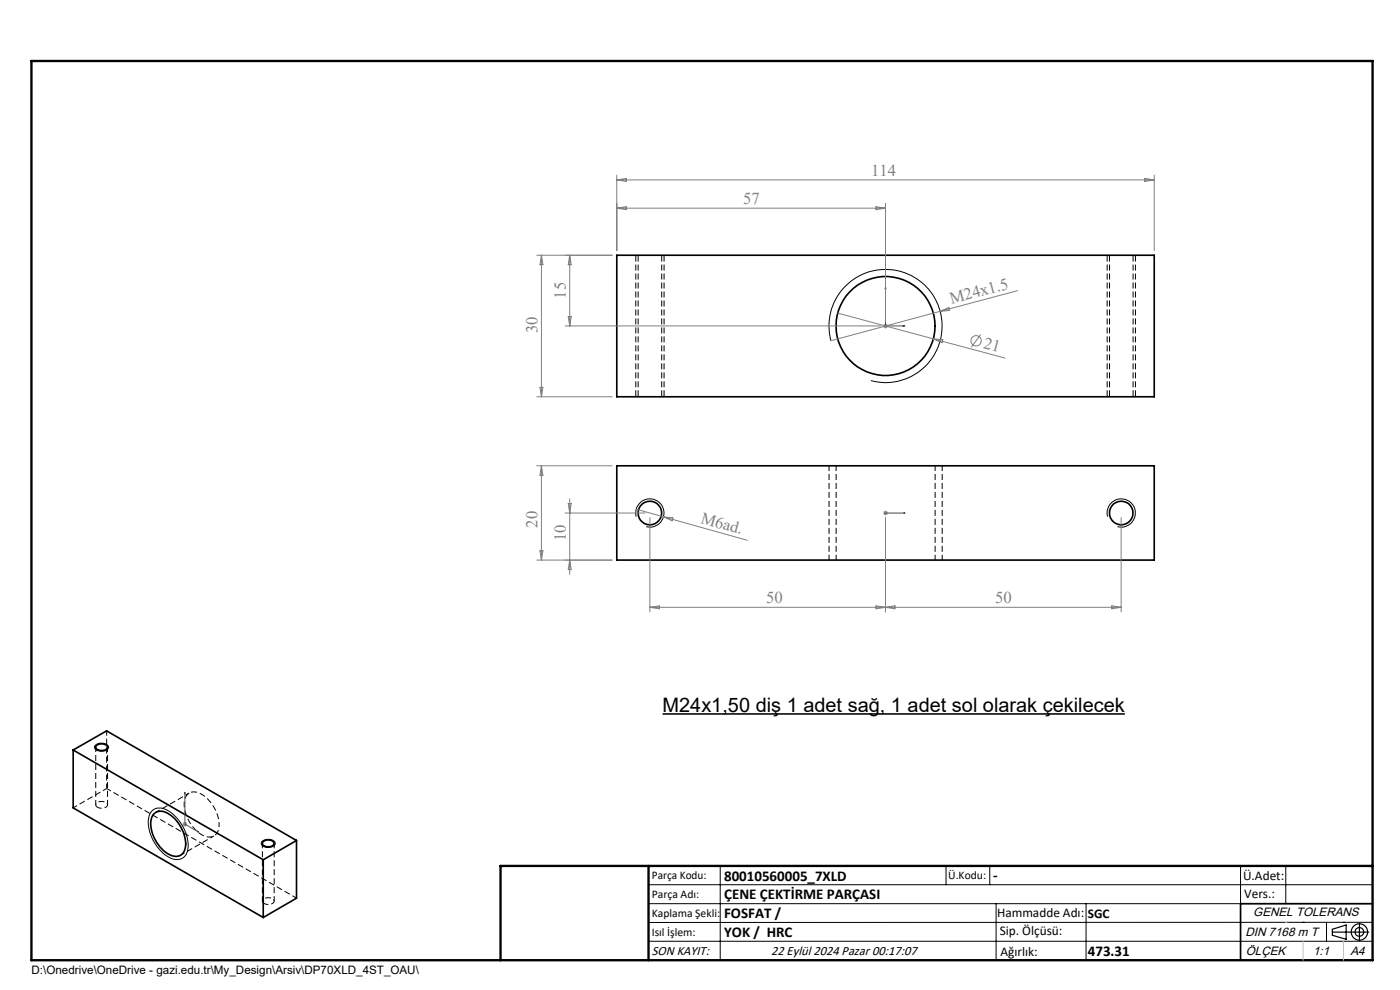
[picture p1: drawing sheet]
<svg xmlns="http://www.w3.org/2000/svg" width="297mm" height="210mm" viewBox="0 0 297 210" stroke-linecap="round" stroke-linejoin="round" font-family="sans-serif">
<path d="M134.9 54.1v30M135.4 54.1v30M234.9 54.1v30M235.4 54.1v30M140.4 84.1v-30M140.9 84.1v-30M240.4 84.1v-30M240.9 84.1v-30" fill="none" stroke="#000" stroke-width=".21" stroke-dasharray="1.3 .6" stroke-dashoffset="-.1" stroke-linecap="butt"/>
<g fill="none" stroke="#000" stroke-width=".35">
<path d="M130.8 54.1h114.1v30.1h-114.1zM130.8 98.8h114.1v20h-114.1zM15.5 159.1l40.3 23.3M15.5 159.1v12.3l40.3 23.2M15.5 159.1l7.1-4.1 40.3 23.3M20.4 158.2a1.62 1.62 0 0 1 2.4 .2 1.39 1.39 0 0 1-2.1 .6l-.3-.3zM32.7 172.6a2.67 2.67 0 0 1 3.6 .4 7.5 7.5 0 0 1 2.9 7.3 2.25 2.25 0 0 1-3.7 .7 7.9 7.9 0 0 1-3.4-7.2l.2-.7zM55.7 178.7a1.58 1.58 0 0 1 2.4 .1 1.34 1.34 0 0 1-2.1 .6l-.3-.3zM62.9 178.3l-7.1 4.1M62.9 178.3v12.2l-7.1 4.1M55.8 182.4v12.2M291.2 191.7h-28v12"/>
<circle cx="187.9" cy="69.2" r="10.5"/>
<circle cx="137.9" cy="108.8" r="2.51"/>
<circle cx="237.9" cy="108.8" r="2.5"/>
</g>
<path d="M175.9 98.8v20M177.4 98.8v20M198.4 118.8v-20M199.9 118.8v-20M20.3 158.5v12.2M22.6 155v12.3M22.6 167.3l40.3 23.2M22.8 170.7v-12.2M55.7 178.9v12.2M58.2 191.1v-12.2" fill="none" stroke="#000" stroke-width=".21" stroke-dasharray="1.3 .6" stroke-dashoffset=".2" stroke-linecap="butt"/>
<path d="M20.7 171.2a1.58 1.58 0 0 0 2.1-.4 1.37 1.37 0 0 0-2.1-.6l-.4 .4 .1 .4 .3 .2M56 191.6a1.58 1.58 0 0 0 2.2-.4 1.37 1.37 0 0 0-2.2-.6l-.3 .5v.3l.3 .2" fill="none" stroke="#000" stroke-width=".21" stroke-dasharray="1.3 .6" stroke-dashoffset=".3" stroke-linecap="butt"/>
<path d="M46.5 174.9a7.8 7.8 0 0 0-4.7-6.8 2.18 2.18 0 0 0-2.7 2.5 7.8 7.8 0 0 0 4.7 6.9 2.18 2.18 0 0 0 2.7-2.6" fill="none" stroke="#000" stroke-width=".21" stroke-dasharray="1.3 .6" stroke-dashoffset=".7" stroke-linecap="butt"/>
<path d="M15.6 171.3l7-4M40.2 168.2l-7.1 4.1M38.3 181.4l7.1-4.1" fill="none" stroke="#000" stroke-width=".21" stroke-dasharray="1.3 .6" stroke-dashoffset=".4" stroke-linecap="butt"/>
<g fill="none" stroke="#808080" stroke-width=".21">
<path d="M130.8 37.1v16.1M130.8 38.2h114.1M130.8 38.2l2.1-.4v.7zM242.9 37.8l2 .4-2 .3zM244.9 37.1v16.1M113.9 54.1h16M114.9 54.1l.3 2.1h-.7zM114.9 54.1v30.1M120.9 54.1v15M120.9 54.1l.3 2.1h-.7zM130.8 44.2l2.1-.4v.7zM130.8 44.2h57.1"/>
<path d="M185.8 43.8l2.1 .4-2.1 .3zM187.9 43.1v25M119.9 69.1h67M120.5 67.2h.7l-.3 1.9zM177.7 66.4l20.3 5.5M187.4 69.1h.9M187.5 68.8l.7 .7M187.9 68.6v1.1M188.2 68.8l-.7 .7M198 71.9l15.2 4M198 71.9l2 .2-.2 .6zM199.5 66l-23.2 6.3"/>
<path d="M199.5 66l1.8-.8 .2 .7zM208.1 70.9l-2 2.8M215.9 61.7l-16.4 4.3M113.9 84.2h16M113.9 98.8h16M114.5 82.2h.7l-.3 2zM114.9 98.8v20M114.9 98.8l.3 2h-.7zM113.9 118.8h16M114.5 116.8h.7l-.3 2zM119.9 108.8h17M120.5 106.8h.7l-.3 2z"/>
<path d="M120.9 105.8v16M120.9 118.8l.3 2h-.7zM135 108l23.5 6.6M137.9 109.8v20M140.8 109.6l2 .2-.2 .7zM187.4 108.8h.9M187.5 108.5l.7 .7M187.9 109.8v20M187.9 108.3v1M188.2 108.5l-.7 .7M237.8 109.8v20M137.9 128.8h99.9"/>
<path d="M137.9 128.8l2-.3v.6zM185.8 128.5v.6l4.1-.6v.6zM235.9 128.5l1.9 .3-1.9 .3zM38.7 174.8h1M38.9 174.5l.7 .7M39.2 174.3v1M39.6 174.5l-.7 .7"/>
<circle cx="207.1" cy="72.3" r="1.09"/>
</g>
<path d="M140.6 151.4h98" fill="none" stroke="#000" stroke-width=".33"/>
<g fill="none" stroke="#000" stroke-width=".21">
<path d="M176.3 72.3a12 12 0 0 1 10.5-15.1 12 12 0 0 1 13 13 12 12 0 0 1-15.1 10.5M135 109.6a2.99 2.99 0 0 1 2.6-3.8 2.99 2.99 0 0 1 3.2 3.3 2.99 2.99 0 0 1-3.7 2.6M234.9 109.6a3 3 0 0 1 2.7-3.8 3 3 0 0 1 3.2 3.3 3 3 0 0 1-3.7 2.6M20.2 158.1a1.89 1.89 0 0 1 2.8 .4 1.61 1.61 0 0 1-2.3 .7l-.6-.4-.1-.4zM32.2 172a2.88 2.88 0 0 1 3.7 .1 9 9 0 0 1 3.9 8.2 2.43 2.43 0 0 1-3.9 1.6 8.9 8.9 0 0 1-4.4-8.4l.3-.8zM55.6 178.5a1.99 1.99 0 0 1 2.7 .2 1.03 1.03 0 0 1-1.1 1.1 1.2 1.2 0 0 1-1.7-1.1zM137.6 187.7h153.6M137.6 191.7h153.6M137.6 199.7h153.6M152.8 183.7v20M200.7 183.7v4M210 183.7v4"/>
<path d="M211.3 191.7v12M230.4 191.7v12M263.2 183.7v20M272.8 183.7v8M276.4 195.6h.1M281.4 195.6v4.1M285 195.6h.1M291.2 195.6l-153.6 .1"/>
</g>
<g fill="none" stroke="#000" stroke-width=".25">
<path d="M282.6 197.7h7.8M282.6 197.1l3-.9v3l-3-.8zM288.4 195.8v3.8M106.2 203.7h185"/>
<circle cx="288.4" cy="197.7" r="1.74"/>
<circle cx="288.4" cy="197.7" r=".93"/>
</g>
<path d="M187.9 60.8l.1 .5h-.3zM187.9 60.8v8.3h4.1M191.6 69.1h.4l-.4 .1zM187.7 108.8h.3zM187.9 108.8h.1M187.9 108.8h4.1M192 108.8h-.4h.4M39.2 168v6.8l3 1.7M39.2 168l.1 .4-.1-.1zM41.9 176.3l.3 .2h-.3z" fill="none" stroke="#00f" stroke-width=".21"/>
<path d="M6.7 12.9h284.5v190.8h-284.5zM137.6 183.7v20M291.2 183.7h-185v20" fill="none" stroke="#000" stroke-width=".5"/>
<path d="M276.4 199.7v4M285 199.7v4" fill="none" stroke="#c0c0c0" stroke-width=".21"/>
<path d="M272.8 195.6h.1" fill="none" stroke="#c0c0c0" stroke-width=".25"/>
<g fill="#00f">
<path d="M191.6 69.1h.4l-.4 .1zM187.9 60.8l.1 .5h-.3z"/>
<path d="M191.6 108.8h.4zM187.7 108.8h.3z"/>
<path d="M41.9 176.3l.3 .2h-.3zM39.2 168l.1 .4-.1-.1z"/>
</g>
<text font-size="4.2" x="140.6" y="151">M24x1,50 diş 1 adet sağ, 1 adet sol olarak çekilecek</text>
<g font-size="3.5" fill="#808080">
<text x="184.8" y="37.3">114</text>
<text x="157.6" y="43.3">57</text>
<text x="120" y="63.4" transform="rotate(-90 120 63.4)">15</text>
<text x="201.8" y="64.5" transform="rotate(-15 201.8 64.5)">M24x1.5</text>
<text x="114" y="70.7" transform="rotate(-90 114 70.7)">30</text>
<text x="208.5" y="73.8" transform="rotate(15 208.5 73.8)">21</text>
<text x="114" y="111.9" transform="rotate(-90 114 111.9)">20</text>
<text x="148.5" y="110.9" transform="rotate(16 148.5 110.9)">M6ad.</text>
<text x="120" y="114.7" transform="rotate(-90 120 114.7)">10</text>
<text x="162.5" y="128">50</text>
<text x="211.1" y="128">50</text>
</g>
<g font-size="3.2">
<text x="153.6" y="186.8">80010560005_7XLD</text>
<text x="153.6" y="190.8">ÇENE ÇEKTİRME PARÇASI</text>
<text x="210.7" y="186.6">-</text>
<text x="153.6" y="194.8">FOSFAT /</text>
<text x="153.6" y="198.8">YOK / HRC</text>
<text x="230.8" y="202.8">473.31</text>
</g>
<g font-size="2.8">
<text x="263.7" y="186.7">Ü.Adet:</text>
<text x="263.9" y="190.5">Vers.:</text>
<text x="211.5" y="194.5">Hammadde Adı:</text>
<text x="230.8" y="194.7">SGC</text>
<text x="138.3" y="202.6">SON KAYIT:</text>
<text x="163.6" y="202.6">22 Eylül 2024 Pazar 00:17:07</text>
<text x="212.1" y="198.4">Sip. Ölçüsü:</text>
<text x="212.2" y="202.7">Ağırlık:</text>
</g>
<g font-size="2.6">
<text x="265.9" y="194.4">GENEL TOLERANS</text>
<text x="264.2" y="198.5">DIN 7168 m T</text>
<text x="264.3" y="202.6">ÖLÇEK</text>
<text x="278.5" y="202.6">1:1</text>
<text x="286.5" y="202.6">A4</text>
</g>
<g font-size="2.5">
<text x="138.3" y="186.4">Parça Kodu:</text>
<text x="138.3" y="190.5">Parça Adı:</text>
<text x="201.2" y="186.5">Ü.Kodu:</text>
<text x="138.3" y="194.5">Kaplama Şekli:</text>
<text x="138.3" y="198.6">Isıl İşlem:</text>
<text x="6.7" y="206.7">D:\Onedrive\OneDrive - gazi.edu.tr\My_Design\Arsiv\DP70XLD_4ST_OAU\</text>
</g>
</svg>
